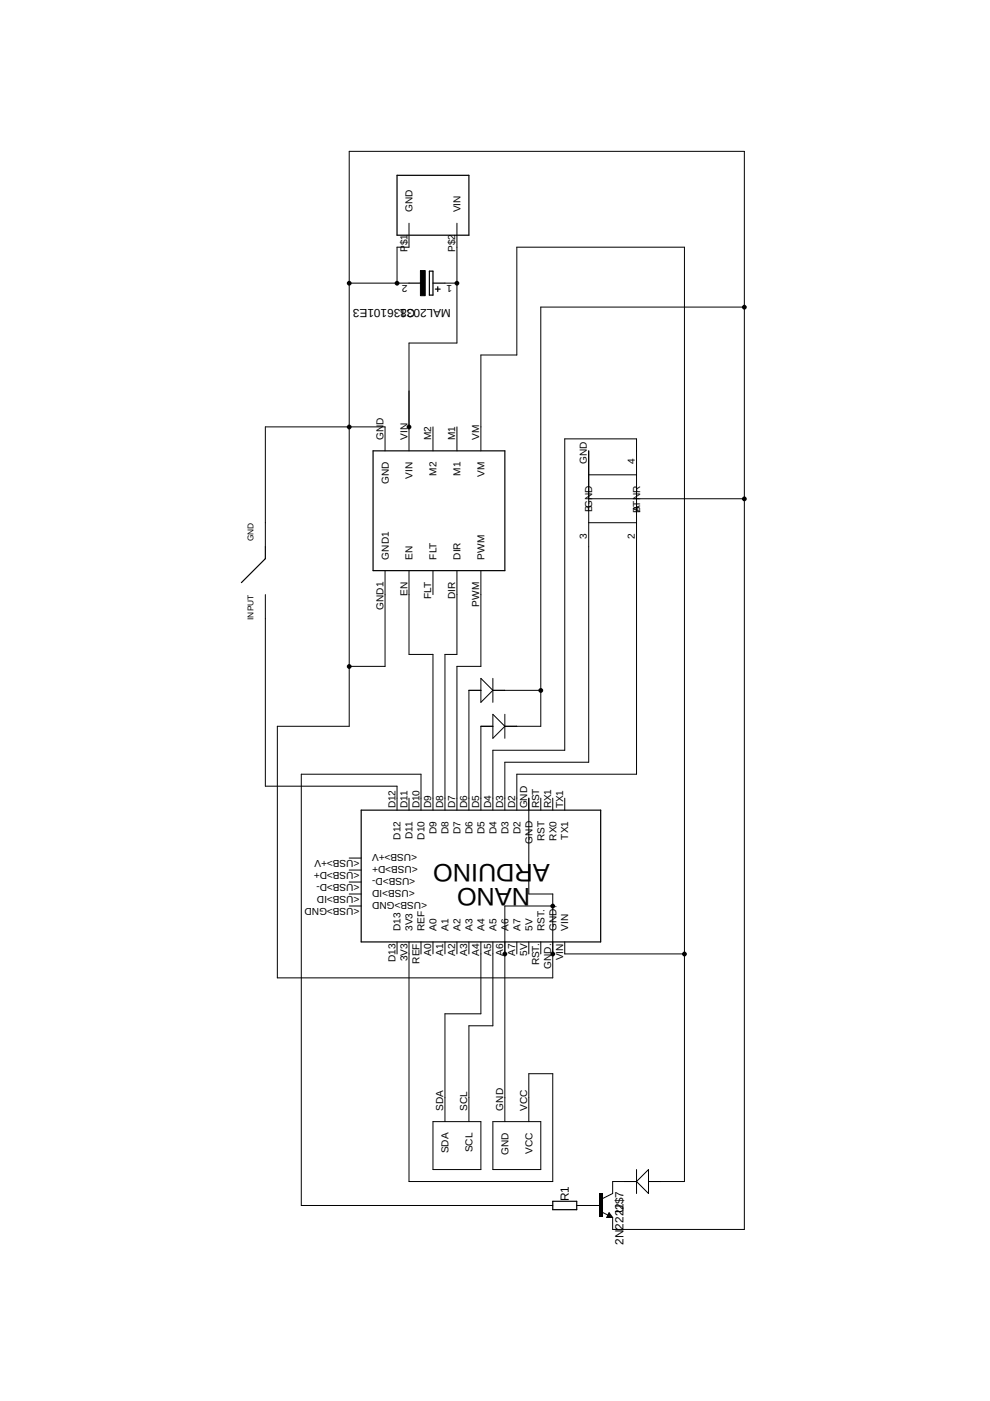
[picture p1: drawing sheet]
<svg xmlns="http://www.w3.org/2000/svg" width="210mm" height="297mm" viewBox="0 0 210 297" stroke-linecap="round" stroke-linejoin="round" font-family="sans-serif">
<path d="M84.2 37.2h15.2v12.7h-15.2zM91 57.5h.8v5.1h-.8zM86.7 60h2.6M91.8 60h2.5M92.3 61.3h1M92.8 60.8v1M79.1 95.6h27.9v25.4h-27.9zM56.3 115.9v2.5l-5.1 5.1M76.6 171.8h50.8v27.9h-50.8zM117.2 254.7h5.1v1.8h-5.1zM129.1 257.6l.2 .3h-.4l.2-.5 .5 .6h-.7" fill="none" stroke="#000" stroke-width=".25"/>
<g fill="none" stroke="#000" stroke-width=".21">
<path d="M86.7 47.3v5.1h-2.5v7.6M96.9 47.3v25.4h-10.2v22.9M74 60h12.7M94.3 60h2.6M157.8 65.1h-43.1v88.9h-7.7M81.6 95.6v-5.1h-25.3v25.4M91.8 90.5v5.1M96.9 90.5v5.1M102 95.6v-20.3h7.6v-22.9h35.5v198.1h-7.6M124.8 95.6v66h-17.8v10.2M124.8 110.8h10.2M124.8 100.7h10.2"/>
<path d="M124.8 105.7h33M56.3 126.1v40.6h27.9v5.1M81.6 121v20.3h-7.6M86.7 121v17.7h5.1v33.1M91.8 121v5.1M96.9 121v17.7h-2.6v33.1M102 121v20.3h-5.1v30.5M102 146.4h-2.6v25.4M102 143.8l2.5 2.6-2.5 2.5zM104.5 154h-2.5v17.8M104.5 143.8v5.1M104.5 151.4l2.5 2.6-2.5 2.5z"/>
<path d="M104.5 146.4h10.2M107 151.4v5.1M86.7 169.2v2.6M89.3 171.8v-7.7h-25.4v91.5h53.3M104.5 171.8v-12.7h15.2v-66.1h15.3v71.1h-25.4v7.7M112.1 169.2v20.3h5.1v17.8h-58.4v-53.3h15.2v-121.9h83.8v228.6h-27.9v-2.6M114.7 169.2v2.6M117.2 169.2v2.6M119.7 169.2v2.6M74 192.1h2.6M74 187h2.6M74 184.5h2.6"/>
<path d="M74 181.9h2.6M74 189.5h2.6M84.2 199.7v2.5M86.7 199.7v50.8h30.5v-22.9h-5.1v10.2M89.3 199.7v2.5M91.8 199.7v2.5M94.3 199.7v2.5M96.9 199.7v2.5M99.4 199.7v2.5M102 199.7v15.2h-7.7v22.9M104.5 199.7v17.8h-5.1v20.3M109.6 199.7v2.5"/>
<path d="M112.1 199.7v2.5M114.7 199.7v2.5M117.2 192.1h-10.2v45.7M119.7 199.7v2.5h25.4M91.8 237.8h10.2v10.2h-10.2zM104.5 237.8h10.2v10.2h-10.2zM122.3 255.6h5.1M127.7 257l1.2 .6M129.1 257.1l.8 1h-1.3zM135 248v5M135 250.5h-5.1v2.5l-2 1.1M137.5 248v5l-2.5-2.5z"/>
</g>
<g fill="#000">
<path d="M127.1 253h.8v5.1h-.8z" fill-rule="evenodd"/>
<circle cx="74" cy="60" r=".51"/>
<circle cx="84.2" cy="60" r=".51"/>
<circle cx="96.9" cy="60" r=".51"/>
<circle cx="157.8" cy="65.1" r=".51"/>
<circle cx="74" cy="90.5" r=".51"/>
<circle cx="86.7" cy="90.5" r=".51"/>
<circle cx="157.8" cy="105.8" r=".51"/>
<circle cx="74" cy="141.3" r=".51"/>
<circle cx="114.7" cy="146.4" r=".51"/>
<circle cx="117.2" cy="192.1" r=".51"/>
<circle cx="107" cy="202.3" r=".51"/>
<circle cx="117.2" cy="202.3" r=".51"/>
<circle cx="145.1" cy="202.3" r=".51"/>
</g>
<g fill="#000">
<path d="M73.5 60a.55 .55 0 0 1 1.1 0 .55 .55 0 0 1-1.1 0zM73.5 60a.51 .51 0 0 0 1 0 .51 .51 0 0 0-1 0z"/>
<path d="M83.7 60a.51 .51 0 0 1 1 0 .51 .51 0 0 1-1 0zM83.7 60a.51 .51 0 0 0 1 0 .51 .51 0 0 0-1 0z"/>
<path d="M96.4 60a.51 .51 0 0 1 1 0 .51 .51 0 0 1-1 0zM96.4 60a.51 .51 0 0 0 1 0 .51 .51 0 0 0-1 0z"/>
<path d="M157.3 65.1a.51 .51 0 0 1 1 0 .51 .51 0 0 1-1 0zM157.3 65.1a.51 .51 0 0 0 1 0 .51 .51 0 0 0-1 0z"/>
<path d="M73.5 90.5a.55 .55 0 0 1 1.1 0 .55 .55 0 0 1-1.1 0zM73.5 90.5a.51 .51 0 0 0 1 0 .51 .51 0 0 0-1 0z"/>
<path d="M86.2 90.5a.51 .51 0 0 1 1 0 .51 .51 0 0 1-1 0zM86.2 90.5a.51 .51 0 0 0 1 0 .51 .51 0 0 0-1 0z"/>
<path d="M157.3 105.8a.51 .51 0 0 1 1 0 .51 .51 0 0 1-1 0zM157.3 105.8a.51 .51 0 0 0 1 0 .51 .51 0 0 0-1 0z"/>
<path d="M73.5 141.3a.55 .55 0 0 1 1.1 0 .55 .55 0 0 1-1.1 0zM73.5 141.3a.51 .51 0 0 0 1 0 .51 .51 0 0 0-1 0z"/>
<path d="M114.2 146.4a.51 .51 0 0 1 1 0 .51 .51 0 0 1-1 0zM114.2 146.4a.51 .51 0 0 0 1 0 .51 .51 0 0 0-1 0z"/>
<path d="M116.7 192.1a.51 .51 0 0 1 1 0 .51 .51 0 0 1-1 0zM116.7 192.1a.51 .51 0 0 0 1 0 .51 .51 0 0 0-1 0z"/>
<path d="M106.5 202.3a.51 .51 0 0 1 1 0 .51 .51 0 0 1-1 0zM106.5 202.3a.51 .51 0 0 0 1 0 .51 .51 0 0 0-1 0z"/>
<path d="M116.7 202.3a.51 .51 0 0 1 1 0 .51 .51 0 0 1-1 0zM116.7 202.3a.51 .51 0 0 0 1 0 .51 .51 0 0 0-1 0z"/>
<path d="M144.6 202.3a.51 .51 0 0 1 1 0 .51 .51 0 0 1-1 0zM144.6 202.3a.51 .51 0 0 0 1 0 .51 .51 0 0 0-1 0z"/>
<path d="M127.1 253v5.1h.8v-5.1zM127.1 253h.8v5.1h-.8z"/>
</g>
<path d="M89.1 57.4h1.1v5.3h-1.1z" fill-rule="evenodd" fill="#000" stroke="#000" stroke-width=".21"/>
<g font-size="5.4">
<text x="116.6" y="183.2" transform="rotate(-180 116.6 183.2)">ARDUINO</text>
<text x="112.4" y="188.3" transform="rotate(-180 112.4 188.3)">NANO</text>
</g>
<g font-size="2.5">
<text x="87.7" y="65.5" transform="rotate(-180 87.7 65.5)">3836101E3</text>
<text x="95.6" y="65.5" transform="rotate(-180 95.6 65.5)">MAL20C1</text>
<text x="120.6" y="254.6" transform="rotate(-90 120.6 254.6)">R1</text>
<text x="132.2" y="256.5" transform="rotate(-90 132.2 256.5)">2</text>
<text x="132.2" y="263.9" transform="rotate(-90 132.2 263.9)">2N222U$7</text>
</g>
<g font-size="2.1">
<text x="87.5" y="45" transform="rotate(-90 87.5 45)">GND</text>
<text x="97.6" y="45" transform="rotate(-90 97.6 45)">VIN</text>
<text x="86.4" y="53.5" transform="rotate(-90 86.4 53.5)">P</text>
<text x="86.4" y="52" transform="rotate(-90 86.4 52)">$1</text>
<text x="96.5" y="53.5" transform="rotate(-90 96.5 53.5)">P$2</text>
<text x="86.4" y="60.4" transform="rotate(-180 86.4 60.4)">2</text>
<text x="95.9" y="60.4" transform="rotate(-180 95.9 60.4)">1</text>
<text x="81.3" y="93.2" transform="rotate(-90 81.3 93.2)">GN</text>
<text x="81.3" y="90" transform="rotate(-90 81.3 90)">D</text>
<text x="86.4" y="93.2" transform="rotate(-90 86.4 93.2)">VIN</text>
<text x="91.4" y="93.2" transform="rotate(-90 91.4 93.2)">M2</text>
<text x="96.5" y="93.2" transform="rotate(-90 96.5 93.2)">M1</text>
<text x="101.6" y="93.2" transform="rotate(-90 101.6 93.2)">VM</text>
<text x="87.5" y="101.5" transform="rotate(-90 87.5 101.5)">VIN</text>
<text x="92.6" y="100.9" transform="rotate(-90 92.6 100.9)">M2</text>
<text x="97.6" y="100.9" transform="rotate(-90 97.6 100.9)">M1</text>
<text x="102.7" y="101.1" transform="rotate(-90 102.7 101.1)">VM</text>
<text x="124.5" y="98.3" transform="rotate(-90 124.5 98.3)">GND</text>
<text x="134.6" y="98.3" transform="rotate(-90 134.6 98.3)">4</text>
<text x="82.4" y="102.7" transform="rotate(-90 82.4 102.7)">GND</text>
<text x="125.6" y="108.5" transform="rotate(-90 125.6 108.5)">BGND</text>
<text x="135.7" y="108.5" transform="rotate(-90 135.7 108.5)">A</text>
<text x="135.7" y="108.8" transform="rotate(-90 135.7 108.8)">BTNR</text>
<text x="82.4" y="118.6" transform="rotate(-90 82.4 118.6)">GND1</text>
<text x="87.5" y="118.6" transform="rotate(-90 87.5 118.6)">EN</text>
<text x="92.6" y="118.6" transform="rotate(-90 92.6 118.6)">FLT</text>
<text x="97.6" y="118.6" transform="rotate(-90 97.6 118.6)">DIR</text>
<text x="102.7" y="118.6" transform="rotate(-90 102.7 118.6)">PWM</text>
<text x="124.5" y="114.3" transform="rotate(-90 124.5 114.3)">3</text>
<text x="134.6" y="114.3" transform="rotate(-90 134.6 114.3)">2</text>
<text x="81.3" y="129.3" transform="rotate(-90 81.3 129.3)">GND1</text>
<text x="86.4" y="126.3" transform="rotate(-90 86.4 126.3)">EN</text>
<text x="91.4" y="127" transform="rotate(-90 91.4 127)">FLT</text>
<text x="96.5" y="127" transform="rotate(-90 96.5 127)">DIR</text>
<text x="101.6" y="128.6" transform="rotate(-90 101.6 128.6)">PWM</text>
<text x="83.8" y="171.4" transform="rotate(-90 83.8 171.4)">D12</text>
<text x="86.4" y="171.4" transform="rotate(-90 86.4 171.4)">D11</text>
<text x="88.9" y="171.4" transform="rotate(-90 88.9 171.4)">D10</text>
<text x="91.4" y="171.4" transform="rotate(-90 91.4 171.4)">D9</text>
<text x="94" y="171.4" transform="rotate(-90 94 171.4)">D8</text>
<text x="96.5" y="171.4" transform="rotate(-90 96.5 171.4)">D7</text>
<text x="99.1" y="171.4" transform="rotate(-90 99.1 171.4)">D6</text>
<text x="101.6" y="171.4" transform="rotate(-90 101.6 171.4)">D5</text>
<text x="104.1" y="171.4" transform="rotate(-90 104.1 171.4)">D4</text>
<text x="106.7" y="171.4" transform="rotate(-90 106.7 171.4)">D3</text>
<text x="109.2" y="171.4" transform="rotate(-90 109.2 171.4)">D2</text>
<text x="111.8" y="171.4" transform="rotate(-90 111.8 171.4)">GND</text>
<text x="114.3" y="171.4" transform="rotate(-90 114.3 171.4)">RST</text>
<text x="116.8" y="171.4" transform="rotate(-90 116.8 171.4)">RX1</text>
<text x="119.4" y="171.4" transform="rotate(-90 119.4 171.4)">TX1</text>
<text x="84.9" y="178" transform="rotate(-90 84.9 178)">D12</text>
<text x="87.5" y="177.9" transform="rotate(-90 87.5 177.9)">D11</text>
<text x="90" y="178" transform="rotate(-90 90 178)">D10</text>
<text x="92.6" y="176.8" transform="rotate(-90 92.6 176.8)">D9</text>
<text x="95.1" y="176.8" transform="rotate(-90 95.1 176.8)">D8</text>
<text x="97.6" y="176.8" transform="rotate(-90 97.6 176.8)">D7</text>
<text x="100.2" y="176.8" transform="rotate(-90 100.2 176.8)">D6</text>
<text x="102.7" y="176.8" transform="rotate(-90 102.7 176.8)">D5</text>
<text x="105.3" y="176.8" transform="rotate(-90 105.3 176.8)">D4</text>
<text x="107.8" y="176.8" transform="rotate(-90 107.8 176.8)">D3</text>
<text x="110.3" y="176.8" transform="rotate(-90 110.3 176.8)">D2</text>
<text x="112.9" y="178.9" transform="rotate(-90 112.9 178.9)">GND</text>
<text x="115.4" y="178.4" transform="rotate(-90 115.4 178.4)">RST</text>
<text x="118" y="178.3" transform="rotate(-90 118 178.3)">RX0</text>
<text x="120.5" y="178" transform="rotate(-90 120.5 178)">TX1</text>
<text x="76.2" y="184.8" transform="rotate(-180 76.2 184.8)">&lt;USB&gt;D+</text>
<text x="76.2" y="182.3" transform="rotate(-180 76.2 182.3)">&lt;USB&gt;+V</text>
<text x="88.5" y="181.2" transform="rotate(-180 88.5 181.2)">&lt;USB&gt;+V</text>
<text x="88.6" y="183.7" transform="rotate(-180 88.6 183.7)">&lt;USB&gt;D+</text>
<text x="76.2" y="187.4" transform="rotate(-180 76.2 187.4)">&lt;USB&gt;D-</text>
<text x="76.2" y="189.9" transform="rotate(-180 76.2 189.9)">&lt;USB&gt;ID</text>
<text x="87.9" y="188.8" transform="rotate(-180 87.9 188.8)">&lt;USB&gt;ID</text>
<text x="88" y="186.2" transform="rotate(-180 88 186.2)">&lt;USB&gt;D-</text>
<text x="90.5" y="191.3" transform="rotate(-180 90.5 191.3)">&lt;USB&gt;GND</text>
<text x="76.2" y="192.4" transform="rotate(-180 76.2 192.4)">&lt;USB&gt;GND</text>
<text x="84.9" y="197.4" transform="rotate(-90 84.9 197.4)">D13</text>
<text x="87.5" y="197.4" transform="rotate(-90 87.5 197.4)">3V3</text>
<text x="90" y="197.4" transform="rotate(-90 90 197.4)">REF</text>
<text x="92.6" y="197.4" transform="rotate(-90 92.6 197.4)">A0</text>
<text x="95.1" y="197.4" transform="rotate(-90 95.1 197.4)">A1</text>
<text x="97.6" y="197.4" transform="rotate(-90 97.6 197.4)">A2</text>
<text x="100.2" y="197.4" transform="rotate(-90 100.2 197.4)">A3</text>
<text x="102.7" y="197.4" transform="rotate(-90 102.7 197.4)">A4</text>
<text x="105.3" y="197.4" transform="rotate(-90 105.3 197.4)">A5</text>
<text x="107.8" y="197.4" transform="rotate(-90 107.8 197.4)">A6</text>
<text x="110.3" y="197.4" transform="rotate(-90 110.3 197.4)">A7</text>
<text x="112.9" y="197.4" transform="rotate(-90 112.9 197.4)">5V</text>
<text x="115.4" y="197.4" transform="rotate(-90 115.4 197.4)">RST.</text>
<text x="118" y="197.4" transform="rotate(-90 118 197.4)">GND.</text>
<text x="120.5" y="197.4" transform="rotate(-90 120.5 197.4)">VIN</text>
<text x="83.8" y="204" transform="rotate(-90 83.8 204)">D13</text>
<text x="86.4" y="203.9" transform="rotate(-90 86.4 203.9)">3V3</text>
<text x="91.4" y="202.7" transform="rotate(-90 91.4 202.7)">A0</text>
<text x="94" y="202.7" transform="rotate(-90 94 202.7)">A1</text>
<text x="96.5" y="202.7" transform="rotate(-90 96.5 202.7)">A2</text>
<text x="99.1" y="202.7" transform="rotate(-90 99.1 202.7)">A3</text>
<text x="101.6" y="202.7" transform="rotate(-90 101.6 202.7)">A4</text>
<text x="104.1" y="202.7" transform="rotate(-90 104.1 202.7)">A5</text>
<text x="106.7" y="202.7" transform="rotate(-90 106.7 202.7)">A6</text>
<text x="109.2" y="202.7" transform="rotate(-90 109.2 202.7)">A7</text>
<text x="111.8" y="202.7" transform="rotate(-90 111.8 202.7)">5V</text>
<text x="119.4" y="203.6" transform="rotate(-90 119.4 203.6)">VIN</text>
<text x="88.9" y="204.3" transform="rotate(-90 88.9 204.3)">REF</text>
<text x="114.3" y="204.7" transform="rotate(-90 114.3 204.7)">RST.</text>
<text x="116.8" y="205.4" transform="rotate(-90 116.8 205.4)">GND.</text>
<text x="94" y="235.5" transform="rotate(-90 94 235.5)">SDA</text>
<text x="99.1" y="235.5" transform="rotate(-90 99.1 235.5)">SCL</text>
<text x="106.7" y="235.5" transform="rotate(-90 106.7 235.5)">GND</text>
<text x="111.8" y="235.5" transform="rotate(-90 111.8 235.5)">VCC</text>
<text x="95.1" y="244.5" transform="rotate(-90 95.1 244.5)">SDA</text>
<text x="100.2" y="244.3" transform="rotate(-90 100.2 244.3)">SCL</text>
<text x="107.8" y="244.9" transform="rotate(-90 107.8 244.9)">GND</text>
<text x="112.9" y="244.6" transform="rotate(-90 112.9 244.6)">VCC</text>
</g>
<g font-size="1.8">
<text x="53.7" y="114.8" transform="rotate(-90 53.7 114.8)">GND</text>
<text x="53.7" y="131.4" transform="rotate(-90 53.7 131.4)">INPUT</text>
</g>
</svg>
